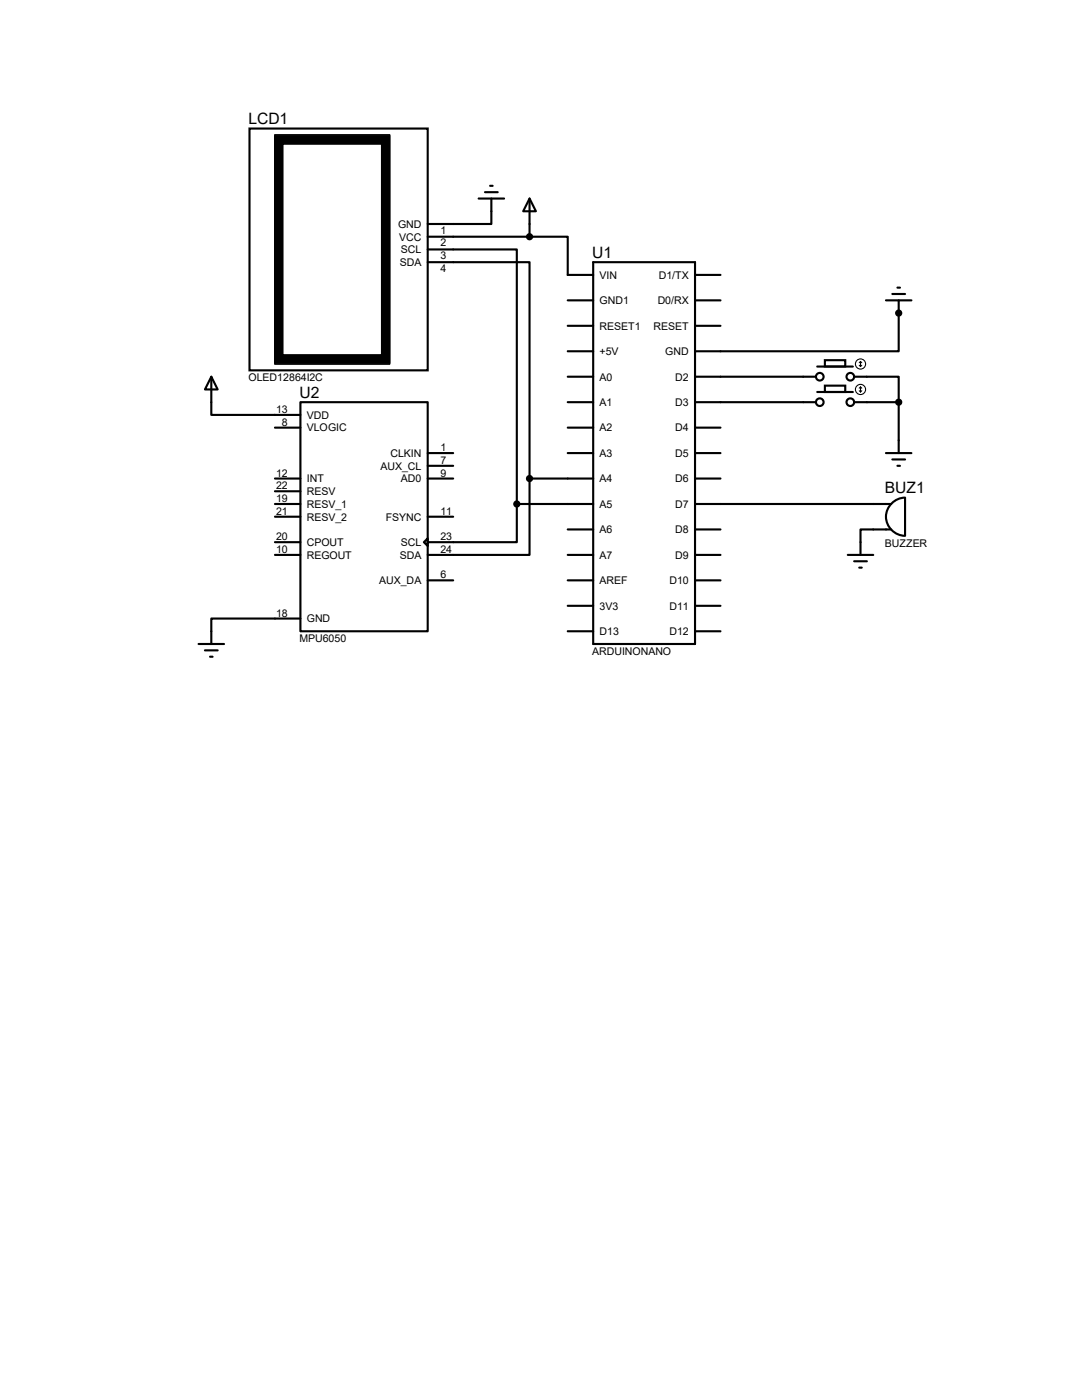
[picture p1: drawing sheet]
<svg xmlns="http://www.w3.org/2000/svg" width="216mm" height="279mm" viewBox="0 0 216 279" stroke-linecap="round" stroke-linejoin="round" font-family="sans-serif">
<g fill="none" stroke="#000" stroke-width=".42">
<path d="M49.8 25.7h35.5v48.2h-35.5zM95.5 39.6h5.1M96.8 38.4h2.5M97.8 37.1h.5M98 39.6v5.1h-12.7M105.7 39.6l1.2 2.6h-2.5zM105.7 39.6v7.6M85.3 52.3h20.4v43.2M85.3 49.8h17.8v50.8M85.3 47.2h20.4M105.7 47.2h7.6v7.7h5.1M113.3 59.9h5.1"/>
<path d="M118.4 52.3h20.3v76.2h-20.3zM138.7 59.9h5.1M138.7 54.9h5.1M176.8 59.9h5.1M178.1 58.7h2.5M179.1 57.4h.5M179.3 59.9v10.2h-40.6M42.2 75.2l1.2 2.5h-2.5zM42.2 75.2v7.6h17.7M113.3 75.2h5.1M113.3 70.1h5.1M113.3 65h5.1"/>
<path d="M138.7 75.2h24.1M138.7 65h5.1M163.1 73.2h7.1M163.1 78.2h7.1M164.6 71.9h4.1v1.3h-4.1zM164.6 77h4.1v1.2h-4.1zM170.4 75.2h8.9v5.1M54.9 95.5h5M54.9 85.3h5M54.9 98h5M59.9 80.3h25.4v45.7h-25.4zM85.3 95.5h5.1"/>
<path d="M85.3 90.4h5.1M85.3 93h5.1M105.7 95.5v15.2h-20.4M105.7 95.5h12.7M113.3 80.3h5.1M113.3 85.3h5.1M113.3 90.4h5.1M138.7 95.5h5.1M138.7 80.3h24.1M138.7 85.3h5.1M138.7 90.4h5.1M170.4 80.3h8.9"/>
<path d="M176.8 90.4h5.1M178.1 91.7h2.5M179.1 93h.5M179.3 80.3v10.1M54.9 100.6h5M54.9 110.7h5M54.9 108.2h5M54.9 103.1h5M84.6 108.2l.7-.8v1.6zM85.3 115.8h5.1M85.3 103.1h5.1M103.1 100.6v7.6h-17.8"/>
<path d="M103.1 100.6h15.3M113.3 105.7h5.1M113.3 110.7h5.1M113.3 115.8h5.1M138.7 100.6h39.1M138.7 105.7h5.1M138.7 110.7h5.1M138.7 115.8h5.1M169.2 110.7h5M170.4 112h2.6M171.4 113.3h.6M177.8 105.7h-6.1v5"/>
<path d="M177.9 100.5a3.8 3.8 0 0 1 2.7-1.2v7.6a3.8 3.8 0 0 1-3.5-2.3 3.8 3.8 0 0 1 .8-4.1zM39.6 128.5h5.1M40.9 129.8h2.5M41.9 131.1h.5M59.9 123.4h-17.7v5.1M113.3 120.9h5.1M113.3 126h5.1M138.7 120.9h5.1M138.7 126h5.1"/>
<circle cx="163.6" cy="75.2" r=".76"/>
<circle cx="169.7" cy="75.2" r=".76"/>
<circle cx="163.6" cy="80.3" r=".76"/>
<circle cx="169.7" cy="80.3" r=".76"/>
</g>
<circle cx="179.3" cy="62.5" r=".21" fill="#000"/>
<path d="M54.9 26.9h22.8v45.7h-22.8z" fill="none" stroke="#000" stroke-width=".25"/>
<path d="M55.6 27.9h21.4v43.7h-21.4z" fill="none" stroke="#000" stroke-width="1.9"/>
<g fill="#000" stroke="#000" stroke-width=".42">
<circle cx="105.7" cy="47.2" r=".51"/>
<circle cx="179.3" cy="62.5" r=".51"/>
<circle cx="105.7" cy="95.5" r=".51"/>
<circle cx="179.3" cy="80.3" r=".51"/>
<circle cx="103.1" cy="100.6" r=".51"/>
</g>
<g fill="none" stroke="#000" stroke-width=".21">
<path d="M171.4 72.9l.3 .3M171.4 78l.3 .2M171.7 72.1v1.1M171.7 77.2v1M171.7 72.1l-.3 .3M171.7 72.1l.3 .3M171.7 77.2l-.3 .3M171.7 77.2l.3 .3M172 72.9l-.3 .3M172 78l-.3 .2"/>
<circle cx="171.7" cy="77.7" r="1.02"/>
<circle cx="171.7" cy="72.6" r="1.02"/>
</g>
<g font-size="3.1">
<text x="49.6" y="24.8">LCD1</text>
<text x="118.2" y="51.4">U1</text>
<text x="59.7" y="79.4">U2</text>
<text x="176.6" y="98.4">BUZ1</text>
</g>
<g font-size="2.1">
<text x="79.4" y="45.5">GND</text>
<text x="87.9" y="46.7">1</text>
<text x="79.6" y="48">VCC</text>
<text x="79.8" y="53.1">SDA</text>
<text x="80" y="50.5">SCL</text>
<text x="87.9" y="49.2">2</text>
<text x="87.9" y="51.7">3</text>
<text x="87.9" y="54.3">4</text>
<text x="119.6" y="55.6">VIN</text>
<text x="131.4" y="55.6">D1/TX</text>
<text x="119.6" y="60.7">GND1</text>
<text x="119.6" y="65.8">RESET1</text>
<text x="130.4" y="65.8">RESET</text>
<text x="131.2" y="60.7">D0/RX</text>
<text x="119.6" y="70.9">+5V</text>
<text x="132.8" y="70.9">GND</text>
<text x="49.6" y="76.1">OLED12864I2C</text>
<text x="119.6" y="75.9">A0</text>
<text x="134.7" y="75.9">D2</text>
<text x="55.1" y="82.4">13</text>
<text x="61.2" y="83.6">VDD</text>
<text x="119.6" y="81">A1</text>
<text x="134.7" y="81">D3</text>
<text x="56.2" y="85">8</text>
<text x="61.2" y="86.1">VLOGIC</text>
<text x="119.6" y="86.1">A2</text>
<text x="134.7" y="86.1">D4</text>
<text x="55.1" y="95.1">12</text>
<text x="75.9" y="93.7">AUX_CL</text>
<text x="77.9" y="91.2">CLKIN</text>
<text x="87.9" y="95.1">9</text>
<text x="87.9" y="92.6">7</text>
<text x="87.9" y="90">1</text>
<text x="119.6" y="91.2">A3</text>
<text x="134.7" y="91.2">D5</text>
<text x="55.1" y="97.7">22</text>
<text x="55.1" y="100.2">19</text>
<text x="61.2" y="96.3">INT</text>
<text x="61.2" y="98.8">RESV</text>
<text x="61.2" y="101.3">RESV_1</text>
<text x="80" y="96.3">AD0</text>
<text x="119.6" y="96.3">A4</text>
<text x="119.6" y="101.3">A5</text>
<text x="134.7" y="96.3">D6</text>
<text x="134.7" y="101.3">D7</text>
<text x="55.1" y="107.8">20</text>
<text x="55.1" y="102.7">21</text>
<text x="61.2" y="103.9">RESV_2</text>
<text x="77" y="103.9">FSYNC</text>
<text x="87.9" y="102.7">11</text>
<text x="87.9" y="107.8">23</text>
<text x="119.6" y="106.4">A6</text>
<text x="134.7" y="106.4">D8</text>
<text x="55.1" y="110.4">10</text>
<text x="61.2" y="109">CPOUT</text>
<text x="61.2" y="111.5">REGOUT</text>
<text x="79.8" y="111.5">SDA</text>
<text x="80" y="109">SCL</text>
<text x="87.9" y="110.4">24</text>
<text x="119.6" y="111.5">A7</text>
<text x="134.7" y="111.5">D9</text>
<text x="176.6" y="109.1">BUZZER</text>
<text x="75.6" y="116.6">AUX_DA</text>
<text x="87.9" y="115.4">6</text>
<text x="119.6" y="116.6">AREF</text>
<text x="133.6" y="116.6">D10</text>
<text x="55.1" y="123.1">18</text>
<text x="61.2" y="124.2">GND</text>
<text x="119.6" y="121.7">3V3</text>
<text x="133.6" y="121.7">D11</text>
<text x="59.7" y="128.1">MPU6050</text>
<text x="118.2" y="130.7">ARDUINONANO</text>
<text x="119.6" y="126.7">D13</text>
<text x="133.6" y="126.7">D12</text>
</g>
</svg>
